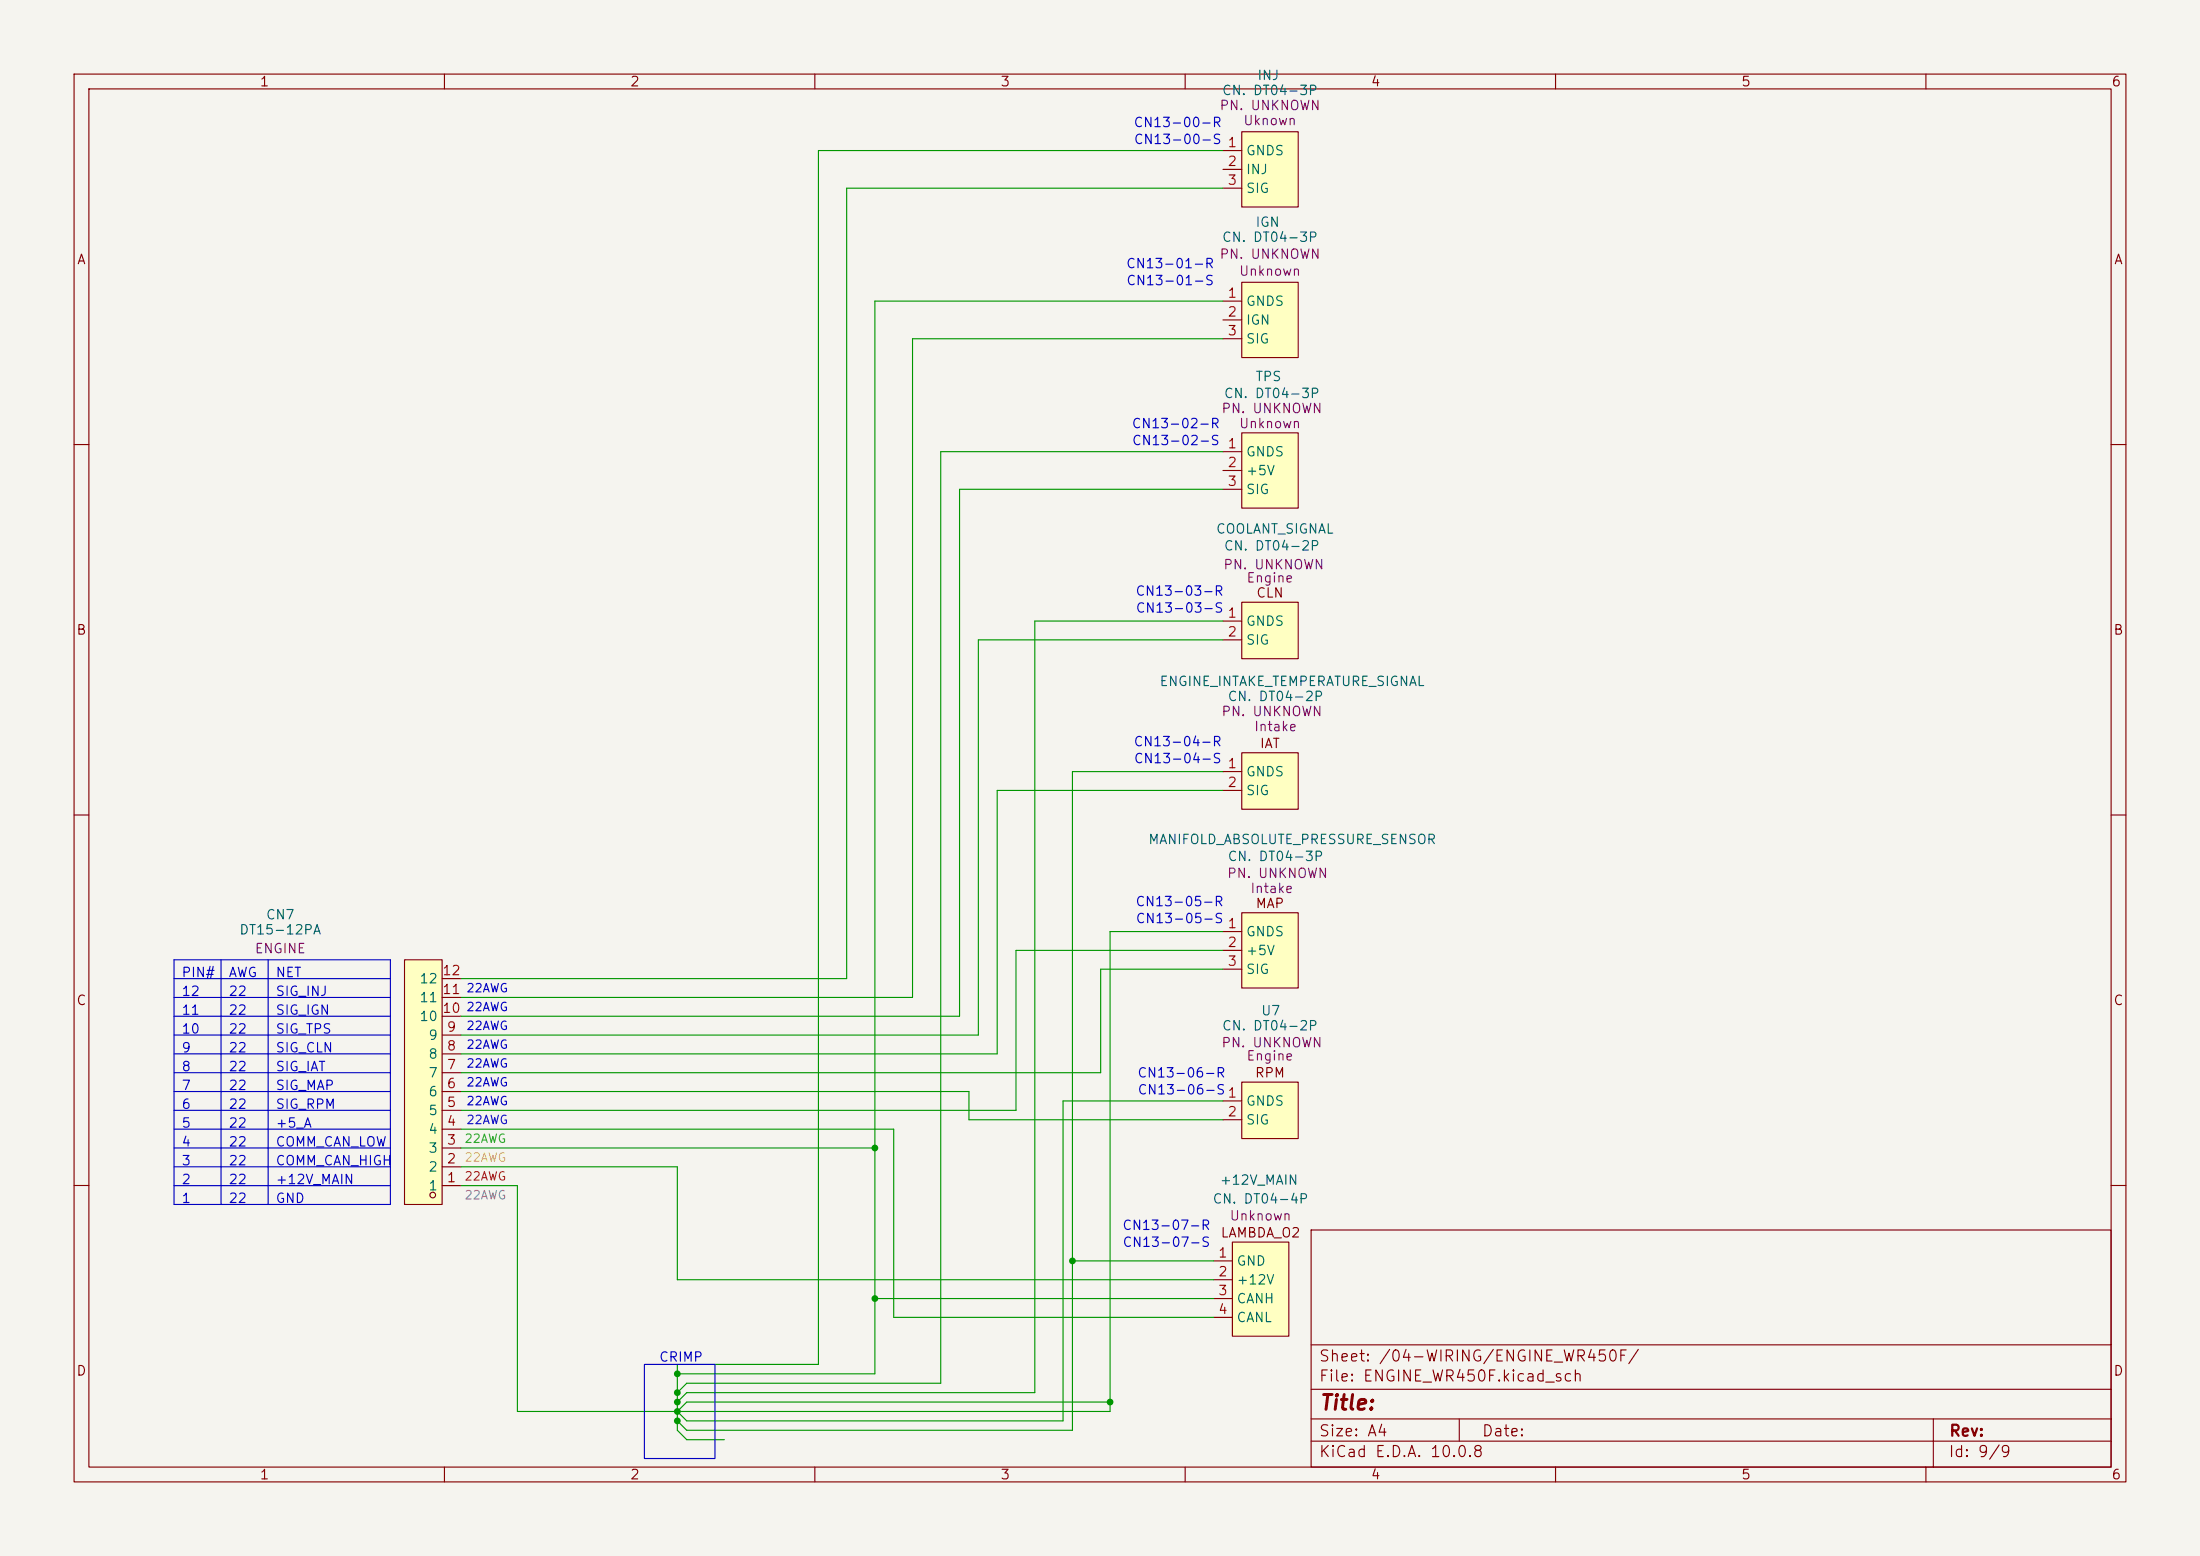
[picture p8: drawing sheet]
(kicad_sch
 (version 20260306)
 (generator "eeschema")
 (generator_version "10.0")
 (paper "A4")
 (lib_symbols
  (symbol "EasyEDA:CLN" (exclude_from_sim no) (in_bom yes) (on_board yes)
   (in_pos_files yes)
   (duplicate_pin_numbers_are_jumpers no)
   (property "Reference" "U" (at -0.254 4.572 0) (show_name no) (do_not_autoplace no) (effects (font (size 1.27 1.27))))
   (property "Value" "" (at 0 0 0) (show_name no) (do_not_autoplace no) (effects (font (size 1.27 1.27))))
   (property "Footprint" "" (at 0 0 0) (show_name no) (do_not_autoplace no) (hide yes) (effects (font (size 1.27 1.27))))
   (property "Datasheet" "" (at 0 0 0) (show_name no) (do_not_autoplace no) (hide yes) (effects (font (size 1.27 1.27))))
   (property "Description" "" (at 0 0 0) (show_name no) (do_not_autoplace no) (hide yes) (effects (font (size 1.27 1.27))))
   (symbol "CLN_1_1"
    (rectangle (start -3.81 1.27) (end 3.81 -6.35) (stroke (width 0) (type solid)) (fill (type background)))
    (text "CLN\n" (at 0 2.54 0) (effects (font (size 1.27 1.27))))
    (pin input line (at -6.35 -1.27 0) (length 2.54) (name "GNDS" (effects (font (size 1.27 1.27)))) (number "1" (effects (font (size 1.27 1.27)))))
    (pin input line (at -6.35 -3.81 0) (length 2.54) (name "SIG" (effects (font (size 1.27 1.27)))) (number "2" (effects (font (size 1.27 1.27))))))
   (embedded_fonts no))
  (symbol "EasyEDA:DT15-12PA" (exclude_from_sim no) (in_bom yes) (on_board yes)
   (in_pos_files yes)
   (duplicate_pin_numbers_are_jumpers no)
   (property "Reference" "CN" (at 0 19.05 0) (show_name no) (do_not_autoplace no) (effects (font (size 1.27 1.27))))
   (property "Value" "DT15-12PA" (at 0 -19.05 0) (show_name no) (do_not_autoplace no) (effects (font (size 1.27 1.27))))
   (property "Footprint" "EasyEDA:CONN-TH_DT15-12PA" (at 0 -21.59 0) (show_name no) (do_not_autoplace no) (hide yes) (effects (font (size 1.27 1.27))))
   (property "Datasheet" "https://www.lcsc.com/datasheet/C5341788.pdf" (at 0 -24.13 0) (show_name no) (do_not_autoplace no) (hide yes) (effects (font (size 1.27 1.27))))
   (property "Description" "" (at 0 0 0) (show_name no) (do_not_autoplace no) (hide yes) (effects (font (size 1.27 1.27))))
   (property "Manufacturer" "TE Connectivity(泰科电子)" (at 0 -26.67 0) (show_name no) (do_not_autoplace no) (hide yes) (effects (font (size 1.27 1.27))))
   (property "MPN" "DT15-12PA" (at 0 -29.21 0) (show_name no) (do_not_autoplace no) (hide yes) (effects (font (size 1.27 1.27))))
   (property "LCSC Part" "C5341788" (at 0 -31.75 0) (show_name no) (do_not_autoplace no) (hide yes) (effects (font (size 1.27 1.27))))
   (symbol "DT15-12PA_0_1"
    (rectangle (start -1.27 16.51) (end 3.81 -16.51) (stroke (width 0) (type default)) (fill (type background)))
    (circle (center 0 15.24) (radius 0.38) (stroke (width 0) (type default)) (fill (type none)))
    (pin unspecified line (at -3.81 13.97 0) (length 2.54) (name "1" (effects (font (size 1.27 1.27)))) (number "1" (effects (font (size 1.27 1.27)))))
    (pin unspecified line (at -3.81 11.43 0) (length 2.54) (name "2" (effects (font (size 1.27 1.27)))) (number "2" (effects (font (size 1.27 1.27)))))
    (pin unspecified line (at -3.81 8.89 0) (length 2.54) (name "3" (effects (font (size 1.27 1.27)))) (number "3" (effects (font (size 1.27 1.27)))))
    (pin unspecified line (at -3.81 6.35 0) (length 2.54) (name "4" (effects (font (size 1.27 1.27)))) (number "4" (effects (font (size 1.27 1.27)))))
    (pin unspecified line (at -3.81 3.81 0) (length 2.54) (name "5" (effects (font (size 1.27 1.27)))) (number "5" (effects (font (size 1.27 1.27)))))
    (pin unspecified line (at -3.81 1.27 0) (length 2.54) (name "6" (effects (font (size 1.27 1.27)))) (number "6" (effects (font (size 1.27 1.27)))))
    (pin unspecified line (at -3.81 -1.27 0) (length 2.54) (name "7" (effects (font (size 1.27 1.27)))) (number "7" (effects (font (size 1.27 1.27)))))
    (pin unspecified line (at -3.81 -3.81 0) (length 2.54) (name "8" (effects (font (size 1.27 1.27)))) (number "8" (effects (font (size 1.27 1.27)))))
    (pin unspecified line (at -3.81 -6.35 0) (length 2.54) (name "9" (effects (font (size 1.27 1.27)))) (number "9" (effects (font (size 1.27 1.27)))))
    (pin unspecified line (at -3.81 -8.89 0) (length 2.54) (name "10" (effects (font (size 1.27 1.27)))) (number "10" (effects (font (size 1.27 1.27)))))
    (pin unspecified line (at -3.81 -11.43 0) (length 2.54) (name "11" (effects (font (size 1.27 1.27)))) (number "11" (effects (font (size 1.27 1.27)))))
    (pin unspecified line (at -3.81 -13.97 0) (length 2.54) (name "12" (effects (font (size 1.27 1.27)))) (number "12" (effects (font (size 1.27 1.27))))))
   (embedded_fonts no))
  (symbol "EasyEDA:IAT" (exclude_from_sim no) (in_bom yes) (on_board yes)
   (in_pos_files yes)
   (duplicate_pin_numbers_are_jumpers no)
   (property "Reference" "U" (at -0.254 4.572 0) (show_name no) (do_not_autoplace no) (effects (font (size 1.27 1.27))))
   (property "Value" "" (at 0 0 0) (show_name no) (do_not_autoplace no) (effects (font (size 1.27 1.27))))
   (property "Footprint" "" (at 0 0 0) (show_name no) (do_not_autoplace no) (hide yes) (effects (font (size 1.27 1.27))))
   (property "Datasheet" "" (at 0 0 0) (show_name no) (do_not_autoplace no) (hide yes) (effects (font (size 1.27 1.27))))
   (property "Description" "" (at 0 0 0) (show_name no) (do_not_autoplace no) (hide yes) (effects (font (size 1.27 1.27))))
   (symbol "IAT_1_1"
    (rectangle (start -3.81 1.27) (end 3.81 -6.35) (stroke (width 0) (type solid)) (fill (type background)))
    (text "IAT\n" (at 0 2.54 0) (effects (font (size 1.27 1.27))))
    (pin input line (at -6.35 -1.27 0) (length 2.54) (name "GNDS" (effects (font (size 1.27 1.27)))) (number "1" (effects (font (size 1.27 1.27)))))
    (pin input line (at -6.35 -3.81 0) (length 2.54) (name "SIG" (effects (font (size 1.27 1.27)))) (number "2" (effects (font (size 1.27 1.27))))))
   (embedded_fonts no))
  (symbol "EasyEDA:IGN" (exclude_from_sim no) (in_bom yes) (on_board yes)
   (in_pos_files yes)
   (duplicate_pin_numbers_are_jumpers no)
   (property "Reference" "IGN" (at -0.254 4.318 0) (show_name no) (do_not_autoplace no) (effects (font (size 1.27 1.27))))
   (property "Value" "" (at 0 0 0) (show_name no) (do_not_autoplace no) (effects (font (size 1.27 1.27))))
   (property "Footprint" "" (at 0 0 0) (show_name no) (do_not_autoplace no) (hide yes) (effects (font (size 1.27 1.27))))
   (property "Datasheet" "" (at 0 0 0) (show_name no) (do_not_autoplace no) (hide yes) (effects (font (size 1.27 1.27))))
   (property "Description" "" (at 0 0 0) (show_name no) (do_not_autoplace no) (hide yes) (effects (font (size 1.27 1.27))))
   (symbol "IGN_1_1"
    (rectangle (start -3.81 1.27) (end 3.81 -8.89) (stroke (width 0) (type solid)) (fill (type background)))
    (pin input line (at -6.35 -1.27 0) (length 2.54) (name "GNDS" (effects (font (size 1.27 1.27)))) (number "1" (effects (font (size 1.27 1.27)))))
    (pin input line (at -6.35 -3.81 0) (length 2.54) (name "IGN" (effects (font (size 1.27 1.27)))) (number "2" (effects (font (size 1.27 1.27)))))
    (pin input line (at -6.35 -6.35 0) (length 2.54) (name "SIG" (effects (font (size 1.27 1.27)))) (number "3" (effects (font (size 1.27 1.27))))))
   (embedded_fonts no))
  (symbol "EasyEDA:INJ" (exclude_from_sim no) (in_bom yes) (on_board yes)
   (in_pos_files yes)
   (duplicate_pin_numbers_are_jumpers no)
   (property "Reference" "INJ" (at -0.254 4.572 0) (show_name no) (do_not_autoplace no) (effects (font (size 1.27 1.27))))
   (property "Value" "" (at 0 0 0) (show_name no) (do_not_autoplace no) (effects (font (size 1.27 1.27))))
   (property "Footprint" "" (at 0 0 0) (show_name no) (do_not_autoplace no) (hide yes) (effects (font (size 1.27 1.27))))
   (property "Datasheet" "" (at 0 0 0) (show_name no) (do_not_autoplace no) (hide yes) (effects (font (size 1.27 1.27))))
   (property "Description" "" (at 0 0 0) (show_name no) (do_not_autoplace no) (hide yes) (effects (font (size 1.27 1.27))))
   (symbol "INJ_1_1"
    (rectangle (start -3.81 1.27) (end 3.81 -8.89) (stroke (width 0) (type solid)) (fill (type background)))
    (pin input line (at -6.35 -1.27 0) (length 2.54) (name "GNDS" (effects (font (size 1.27 1.27)))) (number "1" (effects (font (size 1.27 1.27)))))
    (pin input line (at -6.35 -3.81 0) (length 2.54) (name "INJ" (effects (font (size 1.27 1.27)))) (number "2" (effects (font (size 1.27 1.27)))))
    (pin input line (at -6.35 -6.35 0) (length 2.54) (name "SIG" (effects (font (size 1.27 1.27)))) (number "3" (effects (font (size 1.27 1.27))))))
   (embedded_fonts no))
  (symbol "EasyEDA:MAP" (exclude_from_sim no) (in_bom yes) (on_board yes)
   (in_pos_files yes)
   (duplicate_pin_numbers_are_jumpers no)
   (property "Reference" "U" (at -0.254 4.572 0) (show_name no) (do_not_autoplace no) (effects (font (size 1.27 1.27))))
   (property "Value" "" (at 0 0 0) (show_name no) (do_not_autoplace no) (effects (font (size 1.27 1.27))))
   (property "Footprint" "" (at 0 0 0) (show_name no) (do_not_autoplace no) (hide yes) (effects (font (size 1.27 1.27))))
   (property "Datasheet" "" (at 0 0 0) (show_name no) (do_not_autoplace no) (hide yes) (effects (font (size 1.27 1.27))))
   (property "Description" "" (at 0 0 0) (show_name no) (do_not_autoplace no) (hide yes) (effects (font (size 1.27 1.27))))
   (symbol "MAP_1_1"
    (rectangle (start -3.81 1.27) (end 3.81 -8.89) (stroke (width 0) (type solid)) (fill (type background)))
    (text "MAP\n" (at 0 2.54 0) (effects (font (size 1.27 1.27))))
    (pin input line (at -6.35 -1.27 0) (length 2.54) (name "GNDS" (effects (font (size 1.27 1.27)))) (number "1" (effects (font (size 1.27 1.27)))))
    (pin input line (at -6.35 -3.81 0) (length 2.54) (name "+5V" (effects (font (size 1.27 1.27)))) (number "2" (effects (font (size 1.27 1.27)))))
    (pin input line (at -6.35 -6.35 0) (length 2.54) (name "SIG" (effects (font (size 1.27 1.27)))) (number "3" (effects (font (size 1.27 1.27))))))
   (embedded_fonts no))
  (symbol "EasyEDA:RPM" (exclude_from_sim no) (in_bom yes) (on_board yes)
   (in_pos_files yes)
   (duplicate_pin_numbers_are_jumpers no)
   (property "Reference" "U" (at -0.254 4.572 0) (show_name no) (do_not_autoplace no) (effects (font (size 1.27 1.27))))
   (property "Value" "" (at 0 0 0) (show_name no) (do_not_autoplace no) (effects (font (size 1.27 1.27))))
   (property "Footprint" "" (at 0 0 0) (show_name no) (do_not_autoplace no) (hide yes) (effects (font (size 1.27 1.27))))
   (property "Datasheet" "" (at 0 0 0) (show_name no) (do_not_autoplace no) (hide yes) (effects (font (size 1.27 1.27))))
   (property "Description" "" (at 0 0 0) (show_name no) (do_not_autoplace no) (hide yes) (effects (font (size 1.27 1.27))))
   (symbol "RPM_1_1"
    (rectangle (start -3.81 1.27) (end 3.81 -6.35) (stroke (width 0) (type solid)) (fill (type background)))
    (text "RPM\n" (at 0 2.54 0) (effects (font (size 1.27 1.27))))
    (pin input line (at -6.35 -1.27 0) (length 2.54) (name "GNDS" (effects (font (size 1.27 1.27)))) (number "1" (effects (font (size 1.27 1.27)))))
    (pin input line (at -6.35 -3.81 0) (length 2.54) (name "SIG" (effects (font (size 1.27 1.27)))) (number "2" (effects (font (size 1.27 1.27))))))
   (embedded_fonts no))
  (symbol "EasyEDA:TPS" (exclude_from_sim no) (in_bom yes) (on_board yes)
   (in_pos_files yes)
   (duplicate_pin_numbers_are_jumpers no)
   (property "Reference" "TPS" (at -0.254 2.286 0) (show_name no) (do_not_autoplace no) (effects (font (size 1.27 1.27))))
   (property "Value" "" (at 0 0 0) (show_name no) (do_not_autoplace no) (effects (font (size 1.27 1.27))))
   (property "Footprint" "" (at 0 0 0) (show_name no) (do_not_autoplace no) (hide yes) (effects (font (size 1.27 1.27))))
   (property "Datasheet" "" (at 0 0 0) (show_name no) (do_not_autoplace no) (hide yes) (effects (font (size 1.27 1.27))))
   (property "Description" "" (at 0 0 0) (show_name no) (do_not_autoplace no) (hide yes) (effects (font (size 1.27 1.27))))
   (symbol "TPS_1_1"
    (rectangle (start -3.81 1.27) (end 3.81 -8.89) (stroke (width 0) (type solid)) (fill (type background)))
    (pin input line (at -6.35 -1.27 0) (length 2.54) (name "GNDS" (effects (font (size 1.27 1.27)))) (number "1" (effects (font (size 1.27 1.27)))))
    (pin input line (at -6.35 -3.81 0) (length 2.54) (name "+5V" (effects (font (size 1.27 1.27)))) (number "2" (effects (font (size 1.27 1.27)))))
    (pin input line (at -6.35 -6.35 0) (length 2.54) (name "SIG" (effects (font (size 1.27 1.27)))) (number "3" (effects (font (size 1.27 1.27))))))
   (embedded_fonts no))
  (symbol "LAMBDA_O2_1" (exclude_from_sim no) (in_bom yes) (on_board yes)
   (in_pos_files yes)
   (duplicate_pin_numbers_are_jumpers no)
   (property "Reference" "U" (at -0.254 4.572 0) (show_name no) (do_not_autoplace no) (effects (font (size 1.27 1.27))))
   (property "Value" "" (at 0 0 0) (show_name no) (do_not_autoplace no) (effects (font (size 1.27 1.27))))
   (property "Footprint" "" (at 0 0 0) (show_name no) (do_not_autoplace no) (hide yes) (effects (font (size 1.27 1.27))))
   (property "Datasheet" "" (at 0 0 0) (show_name no) (do_not_autoplace no) (hide yes) (effects (font (size 1.27 1.27))))
   (property "Description" "" (at 0 0 0) (show_name no) (do_not_autoplace no) (hide yes) (effects (font (size 1.27 1.27))))
   (symbol "LAMBDA_O2_1_1_1"
    (rectangle (start -3.81 1.27) (end 3.81 -11.43) (stroke (width 0) (type solid)) (fill (type background)))
    (text "LAMBDA_O2" (at 0 2.54 0) (effects (font (size 1.27 1.27))))
    (pin input line (at -6.35 -1.27 0) (length 2.54) (name "GND" (effects (font (size 1.27 1.27)))) (number "1" (effects (font (size 1.27 1.27)))))
    (pin input line (at -6.35 -3.81 0) (length 2.54) (name "+12V" (effects (font (size 1.27 1.27)))) (number "2" (effects (font (size 1.27 1.27)))))
    (pin input line (at -6.35 -6.35 0) (length 2.54) (name "CANH" (effects (font (size 1.27 1.27)))) (number "3" (effects (font (size 1.27 1.27)))))
    (pin input line (at -6.35 -8.89 0) (length 2.54) (name "CANL" (effects (font (size 1.27 1.27)))) (number "4" (effects (font (size 1.27 1.27))))))
   (embedded_fonts no)))
 (rectangle
  (start 86.995 184.15)
  (end 96.52 196.85)
  (stroke (width 0) (type default))
  (fill (type none)))
 (text "CN13-03-R"
  (exclude_from_sim no)
  (at 159.258 80.01 0)
  (effects (font (size 1.27 1.27))))
 (text "22AWG\n"
  (exclude_from_sim no)
  (at 65.532 159.004 0)
  (effects (font (size 1.143 1.143) (color 255 13 46 1))))
 (text "CRIMP\n"
  (exclude_from_sim no)
  (at 91.948 183.388 0)
  (effects (font (size 1.27 1.27))))
 (text "CN13-06-S"
  (exclude_from_sim no)
  (at 159.512 147.32 0)
  (effects (font (size 1.27 1.27))))
 (text "CN13-07-R"
  (exclude_from_sim no)
  (at 157.48 165.608 0)
  (effects (font (size 1.27 1.27))))
 (text "22AWG"
  (exclude_from_sim no)
  (at 65.532 156.464 0)
  (effects (font (size 1.143 1.143) (color 255 206 65 1))))
 (text "CN13-02-S"
  (exclude_from_sim no)
  (at 158.75 59.69 0)
  (effects (font (size 1.27 1.27))))
 (text "22AWG\n"
  (exclude_from_sim no)
  (at 65.786 143.764 0)
  (effects (font (size 1.143 1.143))))
 (text "CN13-00-S"
  (exclude_from_sim no)
  (at 159.004 19.05 0)
  (effects (font (size 1.27 1.27))))
 (text "CN13-06-R"
  (exclude_from_sim no)
  (at 159.512 145.034 0)
  (effects (font (size 1.27 1.27))))
 (text "22AWG"
  (exclude_from_sim no)
  (at 65.532 161.544 0)
  (effects (font (size 1.143 1.143) (color 135 135 135 1))))
 (text "CN13-05-S"
  (exclude_from_sim no)
  (at 159.258 124.206 0)
  (effects (font (size 1.27 1.27))))
 (text "CN13-04-S"
  (exclude_from_sim no)
  (at 159.004 102.616 0)
  (effects (font (size 1.27 1.27))))
 (text "CN13-07-S"
  (exclude_from_sim no)
  (at 157.48 167.894 0)
  (effects (font (size 1.27 1.27))))
 (text "CN13-01-S"
  (exclude_from_sim no)
  (at 157.988 38.1 0)
  (effects (font (size 1.27 1.27))))
 (text "CN13-00-R"
  (exclude_from_sim no)
  (at 159.004 16.764 0)
  (effects (font (size 1.27 1.27))))
 (text "22AWG"
  (exclude_from_sim no)
  (at 65.786 151.384 0)
  (effects (font (size 1.143 1.143) (color 0 32 205 1))))
 (text "CN13-05-R"
  (exclude_from_sim no)
  (at 159.258 121.92 0)
  (effects (font (size 1.27 1.27))))
 (text "22AWG\n"
  (exclude_from_sim no)
  (at 65.786 148.844 0)
  (effects (font (size 1.143 1.143))))
 (text "CN13-03-S"
  (exclude_from_sim no)
  (at 159.258 82.296 0)
  (effects (font (size 1.27 1.27))))
 (text "22AWG"
  (exclude_from_sim no)
  (at 65.786 146.304 0)
  (effects (font (size 1.143 1.143))))
 (text "CN13-04-R"
  (exclude_from_sim no)
  (at 159.004 100.33 0)
  (effects (font (size 1.27 1.27))))
 (text "CN13-01-R"
  (exclude_from_sim no)
  (at 157.988 35.814 0)
  (effects (font (size 1.27 1.27))))
 (text "22AWG\n"
  (exclude_from_sim no)
  (at 65.786 133.604 0)
  (effects (font (size 1.143 1.143))))
 (text "22AWG\n"
  (exclude_from_sim no)
  (at 65.786 138.684 0)
  (effects (font (size 1.143 1.143))))
 (text "22AWG"
  (exclude_from_sim no)
  (at 65.786 136.144 0)
  (effects (font (size 1.143 1.143))))
 (text "22AWG\n"
  (exclude_from_sim no)
  (at 65.532 153.924 0)
  (effects (font (size 1.143 1.143) (color 50 192 40 1))))
 (text "CN13-02-R"
  (exclude_from_sim no)
  (at 158.75 57.404 0)
  (effects (font (size 1.27 1.27))))
 (text "22AWG"
  (exclude_from_sim no)
  (at 65.786 141.224 0)
  (effects (font (size 1.143 1.143))))
 (junction
  (at 91.44 187.96)
  (diameter 0)
  (color 0 0 0 0))
 (junction
  (at 149.86 189.23)
  (diameter 0)
  (color 0 0 0 0))
 (junction
  (at 91.44 185.42)
  (diameter 0)
  (color 0 0 0 0))
 (junction
  (at 118.11 175.26)
  (diameter 0)
  (color 0 0 0 0))
 (junction
  (at 91.44 191.77)
  (diameter 0)
  (color 0 0 0 0))
 (junction
  (at 118.11 154.94)
  (diameter 0)
  (color 0 0 0 0))
 (junction
  (at 91.44 189.23)
  (diameter 0)
  (color 0 0 0 0))
 (junction
  (at 144.78 170.18)
  (diameter 0)
  (color 0 0 0 0))
 (junction
  (at 91.44 190.5)
  (diameter 0)
  (color 0 0 0 0))
 (wire
  (pts (xy 118.11 40.64) (xy 165.1 40.64))
  (stroke (width 0) (type default)))
 (wire
  (pts (xy 149.86 125.73) (xy 165.1 125.73))
  (stroke (width 0) (type default)))
 (wire
  (pts (xy 92.71 193.04) (xy 144.78 193.04))
  (stroke (width 0) (type default)))
 (wire
  (pts (xy 62.23 147.32) (xy 130.81 147.32))
  (stroke (width 0) (type default)))
 (wire
  (pts (xy 148.59 130.81) (xy 165.1 130.81))
  (stroke (width 0) (type default)))
 (wire
  (pts (xy 144.78 170.18) (xy 144.78 193.04))
  (stroke (width 0) (type default)))
 (wire
  (pts (xy 114.3 25.4) (xy 114.3 132.08))
  (stroke (width 0) (type default)))
 (wire
  (pts (xy 92.71 191.77) (xy 143.51 191.77))
  (stroke (width 0) (type default)))
 (wire
  (pts (xy 62.23 154.94) (xy 118.11 154.94))
  (stroke (width 0) (type default)))
 (wire
  (pts (xy 123.19 45.72) (xy 123.19 134.62))
  (stroke (width 0) (type default)))
 (wire
  (pts (xy 91.44 190.5) (xy 91.44 191.77))
  (stroke (width 0) (type default)))
 (wire
  (pts (xy 129.54 66.04) (xy 165.1 66.04))
  (stroke (width 0) (type default)))
 (wire
  (pts (xy 91.44 172.72) (xy 163.83 172.72))
  (stroke (width 0) (type default)))
 (wire
  (pts (xy 92.71 187.96) (xy 139.7 187.96))
  (stroke (width 0) (type default)))
 (wire
  (pts (xy 148.59 144.78) (xy 62.23 144.78))
  (stroke (width 0) (type default)))
 (wire
  (pts (xy 62.23 149.86) (xy 137.16 149.86))
  (stroke (width 0) (type default)))
 (wire
  (pts (xy 62.23 134.62) (xy 123.19 134.62))
  (stroke (width 0) (type default)))
 (wire
  (pts (xy 165.1 60.96) (xy 127 60.96))
  (stroke (width 0) (type default)))
 (wire
  (pts (xy 110.49 184.15) (xy 91.44 184.15))
  (stroke (width 0) (type default)))
 (wire
  (pts (xy 132.08 86.36) (xy 165.1 86.36))
  (stroke (width 0) (type default)))
 (wire
  (pts (xy 120.65 177.8) (xy 163.83 177.8))
  (stroke (width 0) (type default)))
 (wire
  (pts (xy 69.85 160.02) (xy 69.85 190.5))
  (stroke (width 0) (type default)))
 (wire
  (pts (xy 110.49 20.32) (xy 110.49 184.15))
  (stroke (width 0) (type default)))
 (wire
  (pts (xy 149.86 189.23) (xy 149.86 125.73))
  (stroke (width 0) (type default)))
 (wire
  (pts (xy 144.78 104.14) (xy 165.1 104.14))
  (stroke (width 0) (type default)))
 (wire
  (pts (xy 129.54 66.04) (xy 129.54 137.16))
  (stroke (width 0) (type default)))
 (wire
  (pts (xy 134.62 106.68) (xy 165.1 106.68))
  (stroke (width 0) (type default)))
 (wire
  (pts (xy 62.23 132.08) (xy 114.3 132.08))
  (stroke (width 0) (type default)))
 (wire
  (pts (xy 139.7 187.96) (xy 139.7 83.82))
  (stroke (width 0) (type default)))
 (wire
  (pts (xy 137.16 128.27) (xy 165.1 128.27))
  (stroke (width 0) (type default)))
 (wire
  (pts (xy 91.44 187.96) (xy 91.44 189.23))
  (stroke (width 0) (type default)))
 (wire
  (pts (xy 165.1 45.72) (xy 123.19 45.72))
  (stroke (width 0) (type default)))
 (wire
  (pts (xy 91.44 190.5) (xy 92.71 189.23))
  (stroke (width 0) (type default)))
 (wire
  (pts (xy 92.71 194.31) (xy 97.79 194.31))
  (stroke (width 0) (type default)))
 (wire
  (pts (xy 149.86 189.23) (xy 92.71 189.23))
  (stroke (width 0) (type default)))
 (wire
  (pts (xy 91.44 193.04) (xy 92.71 194.31))
  (stroke (width 0) (type default)))
 (wire
  (pts (xy 120.65 152.4) (xy 120.65 177.8))
  (stroke (width 0) (type default)))
 (wire
  (pts (xy 137.16 149.86) (xy 137.16 128.27))
  (stroke (width 0) (type default)))
 (wire
  (pts (xy 165.1 20.32) (xy 110.49 20.32))
  (stroke (width 0) (type default)))
 (wire
  (pts (xy 118.11 40.64) (xy 118.11 154.94))
  (stroke (width 0) (type default)))
 (wire
  (pts (xy 132.08 139.7) (xy 132.08 86.36))
  (stroke (width 0) (type default)))
 (wire
  (pts (xy 91.44 187.96) (xy 92.71 186.69))
  (stroke (width 0) (type default)))
 (wire
  (pts (xy 62.23 152.4) (xy 120.65 152.4))
  (stroke (width 0) (type default)))
 (wire
  (pts (xy 69.85 190.5) (xy 91.44 190.5))
  (stroke (width 0) (type default)))
 (wire
  (pts (xy 144.78 170.18) (xy 163.83 170.18))
  (stroke (width 0) (type default)))
 (wire
  (pts (xy 118.11 175.26) (xy 163.83 175.26))
  (stroke (width 0) (type default)))
 (wire
  (pts (xy 91.44 185.42) (xy 91.44 187.96))
  (stroke (width 0) (type default)))
 (wire
  (pts (xy 62.23 160.02) (xy 69.85 160.02))
  (stroke (width 0) (type default)))
 (wire
  (pts (xy 118.11 154.94) (xy 118.11 175.26))
  (stroke (width 0) (type default)))
 (wire
  (pts (xy 130.81 151.13) (xy 165.1 151.13))
  (stroke (width 0) (type default)))
 (wire
  (pts (xy 91.44 191.77) (xy 91.44 193.04))
  (stroke (width 0) (type default)))
 (wire
  (pts (xy 148.59 130.81) (xy 148.59 144.78))
  (stroke (width 0) (type default)))
 (wire
  (pts (xy 62.23 157.48) (xy 91.44 157.48))
  (stroke (width 0) (type default)))
 (wire
  (pts (xy 143.51 191.77) (xy 143.51 148.59))
  (stroke (width 0) (type default)))
 (wire
  (pts (xy 91.44 190.5) (xy 149.86 190.5))
  (stroke (width 0) (type default)))
 (wire
  (pts (xy 134.62 142.24) (xy 134.62 106.68))
  (stroke (width 0) (type default)))
 (wire
  (pts (xy 62.23 142.24) (xy 134.62 142.24))
  (stroke (width 0) (type default)))
 (wire
  (pts (xy 91.44 184.15) (xy 91.44 185.42))
  (stroke (width 0) (type default)))
 (wire
  (pts (xy 130.81 147.32) (xy 130.81 151.13))
  (stroke (width 0) (type default)))
 (wire
  (pts (xy 91.44 190.5) (xy 91.44 189.23))
  (stroke (width 0) (type default)))
 (wire
  (pts (xy 91.44 191.77) (xy 92.71 193.04))
  (stroke (width 0) (type default)))
 (wire
  (pts (xy 139.7 83.82) (xy 165.1 83.82))
  (stroke (width 0) (type default)))
 (wire
  (pts (xy 143.51 148.59) (xy 165.1 148.59))
  (stroke (width 0) (type default)))
 (wire
  (pts (xy 118.11 175.26) (xy 118.11 185.42))
  (stroke (width 0) (type default)))
 (wire
  (pts (xy 127 60.96) (xy 127 186.69))
  (stroke (width 0) (type default)))
 (wire
  (pts (xy 92.71 186.69) (xy 127 186.69))
  (stroke (width 0) (type default)))
 (wire
  (pts (xy 91.44 185.42) (xy 118.11 185.42))
  (stroke (width 0) (type default)))
 (wire
  (pts (xy 91.44 157.48) (xy 91.44 172.72))
  (stroke (width 0) (type default)))
 (wire
  (pts (xy 62.23 139.7) (xy 132.08 139.7))
  (stroke (width 0) (type default)))
 (wire
  (pts (xy 144.78 170.18) (xy 144.78 104.14))
  (stroke (width 0) (type default)))
 (wire
  (pts (xy 91.44 190.5) (xy 92.71 191.77))
  (stroke (width 0) (type default)))
 (wire
  (pts (xy 149.86 190.5) (xy 149.86 189.23))
  (stroke (width 0) (type default)))
 (wire
  (pts (xy 62.23 137.16) (xy 129.54 137.16))
  (stroke (width 0) (type default)))
 (wire
  (pts (xy 91.44 189.23) (xy 92.71 187.96))
  (stroke (width 0) (type default)))
 (wire
  (pts (xy 165.1 25.4) (xy 114.3 25.4))
  (stroke (width 0) (type default)))
 (table
  (column_count 3)
  (border
   (external yes)
   (header yes) (stroke (width 0) (type solid)))
  (separators
   (rows yes)
   (cols yes) (stroke (width 0) (type solid)))
  (column_widths 6.35 6.35 16.51)
  (row_heights 2.54 2.54 2.54 2.54 2.54 2.54 2.54 2.54 2.54 2.54 2.54 2.54
   2.54)
  (cells
   (table_cell "PIN#" (exclude_from_sim no) (at 23.495 129.54 0) (size 6.35 2.54)
    (margins 0.9525 0.9525 0.9525 0.9525)
    (span 1 1) (fill (type none)) (effects (font (size 1.27 1.27)) (justify left top)))
   (table_cell "AWG" (exclude_from_sim no) (at 29.845 129.54 0) (size 6.35 2.54)
    (margins 0.9525 0.9525 0.9525 0.9525)
    (span 1 1) (fill (type none)) (effects (font (size 1.27 1.27)) (justify left top)))
   (table_cell "NET" (exclude_from_sim no) (at 36.195 129.54 0) (size 16.51 2.54)
    (margins 0.9525 0.9525 0.9525 0.9525)
    (span 1 1) (fill (type none)) (effects (font (size 1.27 1.27)) (justify left top)))
   (table_cell "12\n" (exclude_from_sim no) (at 23.495 132.08 0) (size 6.35 2.54)
    (margins 0.9525 0.9525 0.9525 0.9525)
    (span 1 1) (fill (type none)) (effects (font (size 1.27 1.27)) (justify left top)))
   (table_cell "22" (exclude_from_sim no) (at 29.845 132.08 0) (size 6.35 2.54)
    (margins 0.9525 0.9525 0.9525 0.9525)
    (span 1 1) (fill (type none)) (effects (font (size 1.27 1.27)) (justify left top)))
   (table_cell "SIG_INJ" (exclude_from_sim no) (at 36.195 132.08 0) (size 16.51 2.54)
    (margins 0.9525 0.9525 0.9525 0.9525)
    (span 1 1) (fill (type none)) (effects (font (size 1.27 1.27)) (justify left top)))
   (table_cell "11" (exclude_from_sim no) (at 23.495 134.62 0) (size 6.35 2.54)
    (margins 0.9525 0.9525 0.9525 0.9525)
    (span 1 1) (fill (type none)) (effects (font (size 1.27 1.27)) (justify left top)))
   (table_cell "22" (exclude_from_sim no) (at 29.845 134.62 0) (size 6.35 2.54)
    (margins 0.9525 0.9525 0.9525 0.9525)
    (span 1 1) (fill (type none)) (effects (font (size 1.27 1.27)) (justify left top)))
   (table_cell "SIG_IGN" (exclude_from_sim no) (at 36.195 134.62 0) (size 16.51 2.54)
    (margins 0.9525 0.9525 0.9525 0.9525)
    (span 1 1) (fill (type none)) (effects (font (size 1.27 1.27)) (justify left top)))
   (table_cell "10" (exclude_from_sim no) (at 23.495 137.16 0) (size 6.35 2.54)
    (margins 0.9525 0.9525 0.9525 0.9525)
    (span 1 1) (fill (type none)) (effects (font (size 1.27 1.27)) (justify left top)))
   (table_cell "22" (exclude_from_sim no) (at 29.845 137.16 0) (size 6.35 2.54)
    (margins 0.9525 0.9525 0.9525 0.9525)
    (span 1 1) (fill (type none)) (effects (font (size 1.27 1.27)) (justify left top)))
   (table_cell "SIG_TPS" (exclude_from_sim no) (at 36.195 137.16 0) (size 16.51 2.54)
    (margins 0.9525 0.9525 0.9525 0.9525)
    (span 1 1) (fill (type none)) (effects (font (size 1.27 1.27)) (justify left top)))
   (table_cell "9" (exclude_from_sim no) (at 23.495 139.7 0) (size 6.35 2.54)
    (margins 0.9525 0.9525 0.9525 0.9525)
    (span 1 1) (fill (type none)) (effects (font (size 1.27 1.27)) (justify left top)))
   (table_cell "22" (exclude_from_sim no) (at 29.845 139.7 0) (size 6.35 2.54)
    (margins 0.9525 0.9525 0.9525 0.9525)
    (span 1 1) (fill (type none)) (effects (font (size 1.27 1.27)) (justify left top)))
   (table_cell "SIG_CLN" (exclude_from_sim no) (at 36.195 139.7 0) (size 16.51 2.54)
    (margins 0.9525 0.9525 0.9525 0.9525)
    (span 1 1) (fill (type none)) (effects (font (size 1.27 1.27)) (justify left top)))
   (table_cell "8" (exclude_from_sim no) (at 23.495 142.24 0) (size 6.35 2.54)
    (margins 0.9525 0.9525 0.9525 0.9525)
    (span 1 1) (fill (type none)) (effects (font (size 1.27 1.27)) (justify left top)))
   (table_cell "22" (exclude_from_sim no) (at 29.845 142.24 0) (size 6.35 2.54)
    (margins 0.9525 0.9525 0.9525 0.9525)
    (span 1 1) (fill (type none)) (effects (font (size 1.27 1.27)) (justify left top)))
   (table_cell "SIG_IAT" (exclude_from_sim no) (at 36.195 142.24 0) (size 16.51 2.54)
    (margins 0.9525 0.9525 0.9525 0.9525)
    (span 1 1) (fill (type none)) (effects (font (size 1.27 1.27)) (justify left top)))
   (table_cell "7" (exclude_from_sim no) (at 23.495 144.78 0) (size 6.35 2.54)
    (margins 0.9525 0.9525 0.9525 0.9525)
    (span 1 1) (fill (type none)) (effects (font (size 1.27 1.27)) (justify left top)))
   (table_cell "22" (exclude_from_sim no) (at 29.845 144.78 0) (size 6.35 2.54)
    (margins 0.9525 0.9525 0.9525 0.9525)
    (span 1 1) (fill (type none)) (effects (font (size 1.27 1.27)) (justify left top)))
   (table_cell "SIG_MAP" (exclude_from_sim no) (at 36.195 144.78 0) (size 16.51 2.54)
    (margins 0.9525 0.9525 0.9525 0.9525)
    (span 1 1) (fill (type none)) (effects (font (size 1.27 1.27)) (justify left top)))
   (table_cell "6" (exclude_from_sim no) (at 23.495 147.32 0) (size 6.35 2.54)
    (margins 0.9525 0.9525 0.9525 0.9525)
    (span 1 1) (fill (type none)) (effects (font (size 1.27 1.27)) (justify left top)))
   (table_cell "22" (exclude_from_sim no) (at 29.845 147.32 0) (size 6.35 2.54)
    (margins 0.9525 0.9525 0.9525 0.9525)
    (span 1 1) (fill (type none)) (effects (font (size 1.27 1.27)) (justify left top)))
   (table_cell "SIG_RPM" (exclude_from_sim no) (at 36.195 147.32 0) (size 16.51 2.54)
    (margins 0.9525 0.9525 0.9525 0.9525)
    (span 1 1) (fill (type none)) (effects (font (size 1.27 1.27)) (justify left top)))
   (table_cell "5" (exclude_from_sim no) (at 23.495 149.86 0) (size 6.35 2.54)
    (margins 0.9525 0.9525 0.9525 0.9525)
    (span 1 1) (fill (type none)) (effects (font (size 1.27 1.27)) (justify left top)))
   (table_cell "22" (exclude_from_sim no) (at 29.845 149.86 0) (size 6.35 2.54)
    (margins 0.9525 0.9525 0.9525 0.9525)
    (span 1 1) (fill (type none)) (effects (font (size 1.27 1.27)) (justify left top)))
   (table_cell "+5_A" (exclude_from_sim no) (at 36.195 149.86 0) (size 16.51 2.54)
    (margins 0.9525 0.9525 0.9525 0.9525)
    (span 1 1) (fill (type none)) (effects (font (size 1.27 1.27)) (justify left top)))
   (table_cell "4" (exclude_from_sim no) (at 23.495 152.4 0) (size 6.35 2.54)
    (margins 0.9525 0.9525 0.9525 0.9525)
    (span 1 1) (fill (type none)) (effects (font (size 1.27 1.27)) (justify left top)))
   (table_cell "22" (exclude_from_sim no) (at 29.845 152.4 0) (size 6.35 2.54)
    (margins 0.9525 0.9525 0.9525 0.9525)
    (span 1 1) (fill (type none)) (effects (font (size 1.27 1.27)) (justify left top)))
   (table_cell "COMM_CAN_LOW" (exclude_from_sim no) (at 36.195 152.4 0) (size 16.51 2.54)
    (margins 0.9525 0.9525 0.9525 0.9525)
    (span 1 1) (fill (type none)) (effects (font (size 1.27 1.27)) (justify left top)))
   (table_cell "3" (exclude_from_sim no) (at 23.495 154.94 0) (size 6.35 2.54)
    (margins 0.9525 0.9525 0.9525 0.9525)
    (span 1 1) (fill (type none)) (effects (font (size 1.27 1.27)) (justify left top)))
   (table_cell "22" (exclude_from_sim no) (at 29.845 154.94 0) (size 6.35 2.54)
    (margins 0.9525 0.9525 0.9525 0.9525)
    (span 1 1) (fill (type none)) (effects (font (size 1.27 1.27)) (justify left top)))
   (table_cell "COMM_CAN_HIGH" (exclude_from_sim no) (at 36.195 154.94 0) (size 16.51 2.54)
    (margins 0.9525 0.9525 0.9525 0.9525)
    (span 1 1) (fill (type none)) (effects (font (size 1.27 1.27)) (justify left top)))
   (table_cell "2" (exclude_from_sim no) (at 23.495 157.48 0) (size 6.35 2.54)
    (margins 0.9525 0.9525 0.9525 0.9525)
    (span 1 1) (fill (type none)) (effects (font (size 1.27 1.27)) (justify left top)))
   (table_cell "22" (exclude_from_sim no) (at 29.845 157.48 0) (size 6.35 2.54)
    (margins 0.9525 0.9525 0.9525 0.9525)
    (span 1 1) (fill (type none)) (effects (font (size 1.27 1.27)) (justify left top)))
   (table_cell "+12V_MAIN" (exclude_from_sim no) (at 36.195 157.48 0) (size 16.51 2.54)
    (margins 0.9525 0.9525 0.9525 0.9525)
    (span 1 1) (fill (type none)) (effects (font (size 1.27 1.27)) (justify left top)))
   (table_cell "1" (exclude_from_sim no) (at 23.495 160.02 0) (size 6.35 2.54)
    (margins 0.9525 0.9525 0.9525 0.9525)
    (span 1 1) (fill (type none)) (effects (font (size 1.27 1.27)) (justify left top)))
   (table_cell "22" (exclude_from_sim no) (at 29.845 160.02 0) (size 6.35 2.54)
    (margins 0.9525 0.9525 0.9525 0.9525)
    (span 1 1) (fill (type none)) (effects (font (size 1.27 1.27)) (justify left top)))
   (table_cell "GND" (exclude_from_sim no) (at 36.195 160.02 0) (size 16.51 2.54)
    (margins 0.9525 0.9525 0.9525 0.9525)
    (span 1 1) (fill (type none)) (effects (font (size 1.27 1.27)) (justify left top)))))
 (symbol
  (lib_id "EasyEDA:IGN")
  (at 171.45 39.37 0)
  (unit 1)
  (body_style 1)
  (exclude_from_sim no)
  (in_bom yes)
  (on_board yes)
  (in_pos_files yes)
  (dnp no)
  (property "Reference" "IGN" (at 169.418 29.972 0) (show_name no) (do_not_autoplace no) (effects (font (size 1.27 1.27)) (justify left)))
  (property "Value" "CN. DT04-3P" (at 171.45 32.004 0) (show_name no) (do_not_autoplace no) (effects (font (size 1.27 1.27))))
  (property "Footprint" "Package_SO:SOIC-20W_7.5x12.8mm_P1.27mm" (at 171.45 39.37 0) (hide yes) (show_name no) (do_not_autoplace no) (effects (font (size 1.27 1.27))))
  (property "Datasheet" "" (at 171.45 39.37 0) (hide yes) (show_name no) (do_not_autoplace no) (effects (font (size 1.27 1.27))))
  (property "Description" "" (at 171.45 39.37 0) (hide yes) (show_name no) (do_not_autoplace no) (effects (font (size 1.27 1.27))))
  (property "Location" "Unknown" (at 171.45 36.576 0) (show_name no) (do_not_autoplace no) (effects (font (size 1.27 1.27))))
  (property "MPN" "PN. UNKNOWN" (at 171.45 34.29 0) (show_name no) (do_not_autoplace no) (effects (font (size 1.27 1.27))))
  (pin "1")
  (pin "2")
  (pin "3"))
 (symbol
  (lib_id "EasyEDA:DT15-12PA")
  (at 58.42 146.05 180)
  (unit 1)
  (body_style 1)
  (exclude_from_sim no)
  (in_bom no)
  (on_board no)
  (in_pos_files no)
  (dnp no)
  (property "Reference" "CN7" (at 37.846 123.444 0) (show_name no) (do_not_autoplace no) (effects (font (size 1.27 1.27))))
  (property "Value" "DT15-12PA" (at 37.846 125.476 0) (show_name no) (do_not_autoplace no) (effects (font (size 1.27 1.27))))
  (property "Footprint" "EasyEDA:CONN-TH_DT15-12PA" (at 58.42 124.46 0) (hide yes) (show_name no) (do_not_autoplace no) (effects (font (size 1.27 1.27))))
  (property "Datasheet" "https://www.lcsc.com/datasheet/C5341788.pdf" (at 58.42 121.92 0) (hide yes) (show_name no) (do_not_autoplace no) (effects (font (size 1.27 1.27))))
  (property "Description" "" (at 58.42 146.05 0) (hide yes) (show_name no) (do_not_autoplace no) (effects (font (size 1.27 1.27))))
  (property "Manufacturer" "TE Connectivity(泰科电子)" (at 58.42 119.38 0) (hide yes) (show_name no) (do_not_autoplace no) (effects (font (size 1.27 1.27))))
  (property "MPN" "DT15-12PA" (at 58.42 116.84 0) (hide yes) (show_name no) (do_not_autoplace no) (effects (font (size 1.27 1.27))))
  (property "LCSC Part" "C5341788" (at 58.42 114.3 0) (hide yes) (show_name no) (do_not_autoplace no) (effects (font (size 1.27 1.27))))
  (property "Name" "ENGINE" (at 37.846 128.016 0) (show_name no) (do_not_autoplace no) (effects (font (size 1.27 1.27))))
  (pin "10")
  (pin "8")
  (pin "12")
  (pin "9")
  (pin "11")
  (pin "5")
  (pin "7")
  (pin "6")
  (pin "3")
  (pin "2")
  (pin "4")
  (pin "1"))
 (symbol
  (lib_id "EasyEDA:IAT")
  (at 171.45 102.87 0)
  (unit 1)
  (body_style 1)
  (exclude_from_sim no)
  (in_bom no)
  (on_board no)
  (in_pos_files no)
  (dnp no)
  (property "Reference" "ENGINE_INTAKE_TEMPERATURE_SIGNAL" (at 156.464 91.948 0) (show_name no) (do_not_autoplace no) (effects (font (size 1.27 1.27)) (justify left)))
  (property "Value" "CN. DT04-2P" (at 172.212 93.98 0) (show_name no) (do_not_autoplace no) (effects (font (size 1.27 1.27))))
  (property "Footprint" "" (at 171.45 102.87 0) (hide yes) (show_name no) (do_not_autoplace no) (effects (font (size 1.27 1.27))))
  (property "Datasheet" "" (at 171.45 102.87 0) (hide yes) (show_name no) (do_not_autoplace no) (effects (font (size 1.27 1.27))))
  (property "Description" "" (at 171.45 102.87 0) (hide yes) (show_name yes) (do_not_autoplace no) (effects (font (size 1.27 1.27))))
  (property "Location" "Intake" (at 172.212 98.044 0) (show_name no) (do_not_autoplace no) (effects (font (size 1.27 1.27))))
  (property "MPN" "PN. UNKNOWN" (at 171.704 96.012 0) (show_name no) (do_not_autoplace no) (effects (font (size 1.27 1.27))))
  (pin "2")
  (pin "1"))
 (symbol
  (lib_id "EasyEDA:MAP")
  (at 171.45 124.46 0)
  (unit 1)
  (body_style 1)
  (exclude_from_sim no)
  (in_bom no)
  (on_board no)
  (in_pos_files no)
  (dnp no)
  (property "Reference" "MANIFOLD_ABSOLUTE_PRESSURE_SENSOR" (at 154.94 113.284 0) (show_name no) (do_not_autoplace no) (effects (font (size 1.27 1.27)) (justify left)))
  (property "Value" "CN. DT04-3P" (at 172.212 115.57 0) (show_name no) (do_not_autoplace no) (effects (font (size 1.27 1.27))))
  (property "Footprint" "" (at 171.45 124.46 0) (hide yes) (show_name no) (do_not_autoplace no) (effects (font (size 1.27 1.27))))
  (property "Datasheet" "" (at 171.45 124.46 0) (hide yes) (show_name no) (do_not_autoplace no) (effects (font (size 1.27 1.27))))
  (property "Description" "" (at 171.45 124.46 0) (hide yes) (show_name no) (do_not_autoplace no) (effects (font (size 1.27 1.27))))
  (property "Location" "Intake" (at 171.704 119.888 0) (show_name no) (do_not_autoplace no) (effects (font (size 1.27 1.27))))
  (property "MPN" "PN. UNKNOWN" (at 172.466 117.856 0) (show_name no) (do_not_autoplace no) (effects (font (size 1.27 1.27))))
  (pin "3")
  (pin "2")
  (pin "1"))
 (symbol
  (lib_id "EasyEDA:RPM")
  (at 171.45 147.32 0)
  (unit 1)
  (body_style 1)
  (exclude_from_sim no)
  (in_bom no)
  (on_board no)
  (in_pos_files no)
  (dnp no)
  (property "Reference" "U7" (at 170.18 136.398 0) (show_name no) (do_not_autoplace no) (effects (font (size 1.27 1.27)) (justify left)))
  (property "Value" "CN. DT04-2P" (at 171.45 138.43 0) (show_name no) (do_not_autoplace no) (effects (font (size 1.27 1.27))))
  (property "Footprint" "" (at 171.45 147.32 0) (hide yes) (show_name no) (do_not_autoplace no) (effects (font (size 1.27 1.27))))
  (property "Datasheet" "" (at 171.45 147.32 0) (hide yes) (show_name no) (do_not_autoplace no) (effects (font (size 1.27 1.27))))
  (property "Description" "" (at 171.45 147.32 0) (hide yes) (show_name no) (do_not_autoplace no) (effects (font (size 1.27 1.27))))
  (property "Location" "Engine" (at 171.45 142.494 0) (show_name no) (do_not_autoplace no) (effects (font (size 1.27 1.27))))
  (property "MPN" "PN. UNKNOWN" (at 171.704 140.716 0) (show_name no) (do_not_autoplace no) (effects (font (size 1.27 1.27))))
  (pin "1")
  (pin "2"))
 (symbol
  (lib_id "EasyEDA:TPS")
  (at 171.45 59.69 0)
  (unit 1)
  (body_style 1)
  (exclude_from_sim no)
  (in_bom yes)
  (on_board yes)
  (in_pos_files yes)
  (dnp no)
  (property "Reference" "TPS" (at 169.418 50.8 0) (show_name no) (do_not_autoplace no) (effects (font (size 1.27 1.27)) (justify left)))
  (property "Value" "CN. DT04-3P" (at 171.704 53.086 0) (show_name no) (do_not_autoplace no) (effects (font (size 1.27 1.27))))
  (property "Footprint" "Package_TO_SOT_SMD:SOT-23-5" (at 171.45 59.69 0) (hide yes) (show_name no) (do_not_autoplace no) (effects (font (size 1.27 1.27))))
  (property "Datasheet" "" (at 171.45 59.69 0) (hide yes) (show_name no) (do_not_autoplace no) (effects (font (size 1.27 1.27))))
  (property "Description" "" (at 171.45 59.69 0) (hide yes) (show_name no) (do_not_autoplace no) (effects (font (size 1.27 1.27))))
  (property "Location" "Unknown" (at 171.45 57.15 0) (show_name no) (do_not_autoplace no) (effects (font (size 1.27 1.27))))
  (property "MPN" "PN. UNKNOWN" (at 171.704 55.118 0) (show_name no) (do_not_autoplace no) (effects (font (size 1.27 1.27))))
  (pin "3")
  (pin "2")
  (pin "1"))
 (symbol
  (lib_id "EasyEDA:CLN")
  (at 171.45 82.55 0)
  (unit 1)
  (body_style 1)
  (exclude_from_sim no)
  (in_bom no)
  (on_board no)
  (in_pos_files no)
  (dnp no)
  (property "Reference" "COOLANT_SIGNAL" (at 164.084 71.374 0) (show_name no) (do_not_autoplace no) (effects (font (size 1.27 1.27)) (justify left)))
  (property "Value" "CN. DT04-2P" (at 171.704 73.66 0) (show_name no) (do_not_autoplace no) (effects (font (size 1.27 1.27))))
  (property "Footprint" "" (at 171.45 82.55 0) (hide yes) (show_name no) (do_not_autoplace no) (effects (font (size 1.27 1.27))))
  (property "Datasheet" "" (at 171.45 82.55 0) (hide yes) (show_name no) (do_not_autoplace no) (effects (font (size 1.27 1.27))))
  (property "Description" "" (at 171.45 82.55 0) (hide yes) (show_name no) (do_not_autoplace no) (effects (font (size 1.27 1.27))))
  (property "Location" "Engine" (at 171.45 77.978 0) (show_name no) (do_not_autoplace no) (effects (font (size 1.27 1.27))))
  (property "MPN" "PN. UNKNOWN" (at 171.958 76.2 0) (show_name no) (do_not_autoplace no) (effects (font (size 1.27 1.27))))
  (pin "1")
  (pin "2"))
 (symbol
  (lib_id "EasyEDA:INJ")
  (at 171.45 19.05 0)
  (unit 1)
  (body_style 1)
  (exclude_from_sim no)
  (in_bom yes)
  (on_board yes)
  (in_pos_files yes)
  (dnp no)
  (property "Reference" "INJ" (at 169.672 10.16 0) (show_name no) (do_not_autoplace no) (effects (font (size 1.27 1.27)) (justify left)))
  (property "Value" "CN. DT04-3P" (at 171.45 12.192 0) (show_name no) (do_not_autoplace no) (effects (font (size 1.27 1.27))))
  (property "Footprint" "Package_SO:SOIC-20W_7.5x12.8mm_P1.27mm" (at 171.45 19.05 0) (hide yes) (show_name no) (do_not_autoplace no) (effects (font (size 1.27 1.27))))
  (property "Datasheet" "" (at 171.45 19.05 0) (hide yes) (show_name no) (do_not_autoplace no) (effects (font (size 1.27 1.27))))
  (property "Description" "" (at 171.45 19.05 0) (hide yes) (show_name no) (do_not_autoplace no) (effects (font (size 1.27 1.27))))
  (property "Location" "Uknown" (at 171.45 16.256 0) (show_name no) (do_not_autoplace no) (effects (font (size 1.27 1.27))))
  (property "MPN" "PN. UNKNOWN" (at 171.45 14.224 0) (show_name no) (do_not_autoplace no) (effects (font (size 1.27 1.27))))
  (pin "2")
  (pin "1")
  (pin "3"))
 (symbol
  (lib_name "LAMBDA_O2_1")
  (lib_id "EasyEDA:LAMBDA_O2")
  (at 170.18 168.91 0)
  (unit 1)
  (body_style 1)
  (exclude_from_sim no)
  (in_bom yes)
  (on_board yes)
  (in_pos_files yes)
  (dnp no)
  (property "Reference" "+12V_MAIN" (at 164.592 159.258 0) (show_name no) (do_not_autoplace no) (effects (font (size 1.27 1.27)) (justify left)))
  (property "Value" "CN. DT04-4P" (at 170.18 161.798 0) (show_name no) (do_not_autoplace no) (effects (font (size 1.27 1.27))))
  (property "Footprint" "" (at 170.18 168.91 0) (hide yes) (show_name no) (do_not_autoplace no) (effects (font (size 1.27 1.27))))
  (property "Datasheet" "" (at 170.18 168.91 0) (hide yes) (show_name no) (do_not_autoplace no) (effects (font (size 1.27 1.27))))
  (property "Description" "" (at 170.18 168.91 0) (hide yes) (show_name no) (do_not_autoplace no) (effects (font (size 1.27 1.27))))
  (property "Location" "Unknown" (at 170.18 164.084 0) (show_name no) (do_not_autoplace no) (effects (font (size 1.27 1.27))))
  (property "MPN" "PN. UNKNOWN" (at 170.18 168.91 0) (hide yes) (show_name no) (do_not_autoplace no) (effects (font (size 1.27 1.27))))
  (pin "3")
  (pin "4")
  (pin "1")
  (pin "2")))
